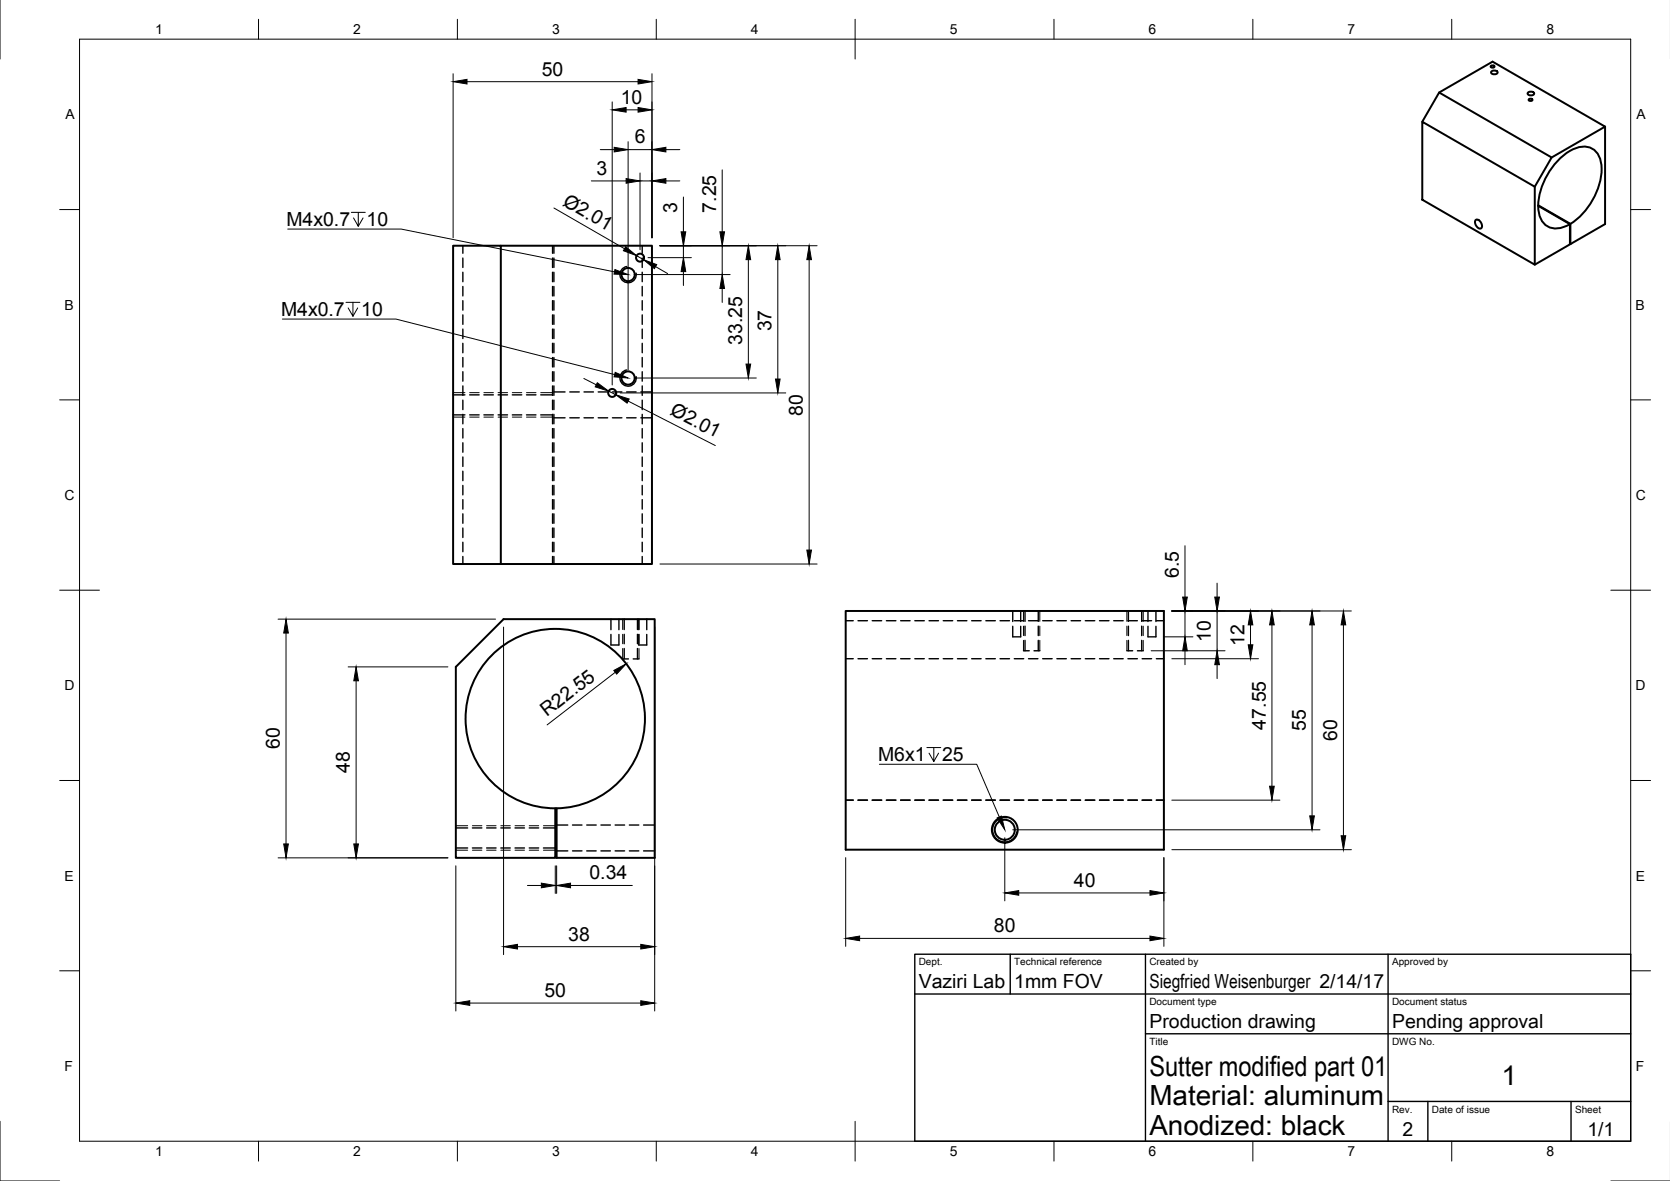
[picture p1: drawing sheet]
<svg xmlns="http://www.w3.org/2000/svg" width="420mm" height="297mm" viewBox="0 0 420 297" stroke-linecap="round" stroke-linejoin="round" font-family="sans-serif">
<!-- layer: Visible -->
<g fill="none" stroke="#000" stroke-width=".5">
<path d="M375.2 16.5h.4l.4 .3-.6 .2-.4-.2zM375.2 18a.86 .86 0 0 1 .9-.3 .86 .86 0 0 1 .6 .7 .86 .86 0 0 1-.9 .3 .86 .86 0 0 1-.6-.7zM357.8 30.6l4.3-7.3 28.3 16.3-4.3 7.4M357.8 30.6l28.3 16.4v19.6l-28.3-16.4zM362.1 23.3l13.4-7.8 28.3 16.3-13.4 7.8M384.4 23.3a.86 .86 0 0 1 .9-.3 .86 .86 0 0 1 .6 .7 .86 .86 0 0 1-.9 .3 .86 .86 0 0 1-.6-.7zM384.7 24.9l.5-.1 .4 .4-.7 .2-.3-.2zM403.8 31.8v24.6l-8.7 5M371.4 55.3a1.45 1.45 0 0 1 1.2 2.1 1.45 1.45 0 0 1-1.2-2.1zM387 51.8l8 4.6v5.1l-8.9 5.1M387 51.6l8.1 4.7v5.1M395.1 56.3a17.2 17.2 0 0 0 7.8-15 4.5 4.5 0 0 0-6.9-3.9 17 17 0 0 0-8.9 15.6 4.5 4.5 0 0 0 6.8 3.9l1.1-.5"/>
<path d="M126 61.8h-12v80.1h12v-80.1h38v80.1h-38M395 61.3l.1 .1M212.8 153.7h80v60h-80zM114.7 167.7l12-12h38v60.1h-24.7v-12.5a22.6 22.6 0 0 0 19.4-33.5 22.6 22.6 0 0 0-38.6-1.3 22.6 22.6 0 0 0 17 34.7l1.9 .1v12.5h-25z"/>
</g>
<!-- layer: Hidden -->
<g fill="none" stroke="#000" stroke-width=".35">
<path d="M116.4 104.2v2.4M116.4 107.8v2.4M116.4 111.4v2.3M116.4 114.9v2.4M116.4 118.5v2.4M139 104.2v2.4M139 107.8v2.4M139 111.4v2.3M139 114.9v2.4M139 118.5v2.4M139.4 104.2v2.4M139.4 107.8v2.4"/>
<path d="M139.4 111.4v2.3M139.4 114.9v2.4M139.4 118.5v2.4M161.6 104.2v2.4M161.6 107.8v2.4M161.6 111.4v2.3M161.6 114.9v2.4M161.6 118.5v2.4M116.4 122.1v2.4M116.4 125.7v2.3M116.4 129.2v2.4M116.4 132.8v2.4"/>
<path d="M116.4 136.4v2.4M116.4 140v1.9M139 122.1v2.4M139 125.7v2.3M139 129.2v2.4M139 132.8v2.4M139 136.4v2.4M139 140v1.9M139.4 122.1v2.4M139.4 125.7v2.3M139.4 129.2v2.4M139.4 132.8v2.4"/>
<path d="M139.4 136.4v2.4M139.4 140v1.9M161.6 122.1v2.4M161.6 125.7v2.3M161.6 129.2v2.4M161.6 132.8v2.4M161.6 136.4v2.4M161.6 140v1.9M153.7 159.6v2.6h2v-2.6M153.7 155.7v2.7M155.7 155.7v2.7M157 155.7v2.6"/>
<path d="M157 159.5v2.4M160.4 155.7v2.6M160.4 159.5v2.4M160.7 159.6v2.6h2v-2.6M160.7 155.7v2.7M162.7 155.7v2.7M212.8 156.1h1.9M215.9 156.1h2.3M219.4 156.1h2.4M223 156.1h2.4M226.6 156.1h2.4M230.2 156.1h2.3"/>
<path d="M233.7 156.1h2.4M237.3 156.1h2.4M240.9 156.1h2.4M244.5 156.1h2.3M248 156.1h2.4M251.6 156.1h2.4M254.8 157.5v2.7h2v-2.7M254.8 153.7v2.6M255.2 156.1h2.4M256.8 153.7v2.6M257.9 153.7v2.6M257.9 157.5v2.4"/>
<path d="M258.8 156.1h2.3M261.2 153.7v2.6M261.2 157.5v2.4M262.3 156.1h2.4M265.9 156.1h2.4M269.5 156.1h2.4M273.1 156.1h2.3M276.6 156.1h2.4M280.2 156.1h2.4M283.8 156.1h2.4M283.9 153.7v2.6M283.9 157.5v2.4"/>
<path d="M287.2 153.7v2.6M287.2 157.5v2.4M287.3 156.1h2.4M288.8 157.5v2.7h2v-2.7M288.8 153.7v2.6M290.8 153.7v2.6M290.9 156.1h1.9M156.7 165.7h1.4M157 163.1v2.6M159.3 165.7h1.5M160.4 163.1v2.6M212.8 165.7h1.9"/>
<path d="M215.9 165.7h2.3M219.4 165.7h2.4M223 165.7h2.4M226.6 165.7h2.4M230.2 165.7h2.3M233.7 165.7h2.4M237.3 165.7h2.4M240.9 165.7h2.4M244.5 165.7h2.3M248 165.7h2.4M251.6 165.7h2.4M255.2 165.7h2.4"/>
<path d="M257.5 163.7h1.5M257.9 161.1v2.6M258.8 165.7h2.3M260.1 163.7h1.5M261.2 161.1v2.6M262.3 165.7h2.4M265.9 165.7h2.4M269.5 165.7h2.4M273.1 165.7h2.3M276.6 165.7h2.4M280.2 165.7h2.4M283.5 163.7h1.5"/>
<path d="M283.8 165.7h2.4M283.9 161.1v2.6M286.2 163.7h1.4M287.2 161.1v2.6M287.3 165.7h2.4M290.9 165.7h1.9M114.7 208.2h3M114.7 213.3h3M118.9 208.2h2.3M118.9 213.3h2.3M122.4 208.2h2.4M122.4 213.3h2.4"/>
<path d="M126 208.2h2.4M126 213.3h2.4M129.6 208.2h2.4M129.6 213.3h2.4M133.1 208.2h2.4M133.1 213.3h2.4M136.7 208.2h3M136.7 213.3h3M140 214h2.8M140 207.5h2.8M144 214h2.4M144 207.5h2.4"/>
<path d="M147.6 214h2.4M147.6 207.5h2.4M151.2 214h2.4M151.2 207.5h2.4M154.8 214h2.3M154.8 207.5h2.3M158.3 214h2.4M158.3 207.5h2.4M161.9 214h2.8M161.9 207.5h2.8M262.3 201.2h2.4M265.9 201.2h2.4"/>
<path d="M269.5 201.2h2.4M273.1 201.2h2.3M276.6 201.2h2.4M280.2 201.2h2.4M283.8 201.2h2.4M287.3 201.2h2.4M290.9 201.2h1.9"/>
</g>
<!-- layer: Hidden Narrow -->
<g fill="none" stroke="#000" stroke-width=".25">
<path d="M156.7 155.7v2.6M156.7 159.5v2.4M160.8 155.7v2.6M160.8 159.5v2.4M257.5 153.7v2.6M257.5 157.5v2.4M261.6 153.7v2.6M261.6 157.5v2.4M283.5 153.7v2.6M283.5 157.5v2.4M287.6 153.7v2.6M287.6 157.5v2.4"/>
<path d="M156.7 163.1v2.6M160.8 163.1v2.6M257.5 161.1v2.6M261.6 161.1v2.6M283.5 161.1v2.6M287.6 161.1v2.6M114.7 207.7h3M114.7 213.8h3M118.9 207.7h2.3M118.9 213.8h2.3M122.4 207.7h2.4M122.4 213.8h2.4"/>
<path d="M126 207.7h2.4M126 213.8h2.4M129.6 207.7h2.4M129.6 213.8h2.4M133.1 207.7h2.4M133.1 213.8h2.4M136.7 207.7h3M136.7 213.8h3"/>
</g>
<!-- layer: TitleBlock -->
<path d="M230.2 240h180.1v47h-180.1zM230.2 250h180.1M254.2 240v10M288.2 240v47M349.2 240v47M288.2 260h122.1M349.2 277h61.1M359.2 277v10M395.3 277v10" fill="none" stroke="#000" stroke-width=".35"/>
<!-- layer: Border -->
<g fill="none" stroke="#000" stroke-width=".25">
<path d="M0 -.1v15M20 9.9h390.3v277.1h-390.3zM65 4.8v5.1M115.1 4.8v5.1M165.1 4.8v5.1M215.1 4.8v10.1M265.2 4.8v5.1M315.2 4.8v5.1M365.2 4.8v5.1M15 52.7h5M410.3 52.7h5M15 100.6h5"/>
<path d="M410.3 100.6h5M15 148.4h10M405.3 148.4h10M15 196.3h5M410.3 196.3h5M15 244.2h5M410.3 244.2h5M0 282v15h15M65 287v5M115.1 287v5M165.1 287v5M215.1 282v10"/>
<path d="M265.2 287v5M315.2 287v5M365.2 287v5M405.3 297h14.9"/>
</g>
<!-- layer: Dimensions -->
<g fill="none" stroke="#000" stroke-width=".25">
<path d="M114 18.5v41.3M164 18.5v41.3M117.5 20.5h43M151 37.6h3.5M154 25.6v71.2M157.5 27.6h3M158 35.6v57.5M158 37.6h6M167.5 37.6h3.5M161 43.5v19.3M167.5 45.5h3.5M171.9 49.6v8.7"/>
<path d="M181.7 42.7v15.6M160 69.1h23.7M163 64.8h10.9M166 61.8h39.6M171.9 61.8v3M171.9 68.3v3.5M181.7 61.8v7.3M181.7 72.6v3.5M188.3 65.3v26.3M195.7 65.3v30M203.6 65.3v73.1M156 98.8h41.7"/>
<path d="M160 95.1h30.3M158 100.9l22 11.2M298.1 137.3v12.9M70 155.7h54.7M72 159.2v53.1M126.7 157.7v82.4M164.7 157.7v96.6M166 141.9h39.6M294.8 153.7h45.2M298.1 153.7v6.5M306.2 146.7v3.5M306.2 153.7v10"/>
<path d="M314.6 157.2v5M320 157.2v40.5M330.1 157.2v48M338 157.2v53M87.6 167.7h25.1M89.6 171.2v41.1M154.8 169.1l-17.1 13.2M289.6 163.7h18.6M292.8 160.2h7.3M294.8 165.7h21.8M298.1 163.7v3.5M306.2 167.2v3.5"/>
<path d="M70 215.8h42.7M114.7 217.8v36.5M139.7 217.8v6.9M140 217.8v6.9M212.8 215.7v22.3M252.8 210.7v15.9M254.8 208.7h77.3M292.8 215.7v22.3M294.8 213.7h45.2M294.8 201.2h27.2M130.2 238.1h31M132.7 222.7h3.5"/>
<path d="M139.7 222.7h.3M143.5 222.7h15.6M216.3 236h73M256.3 224.6h33M118.2 252.3h43"/>
</g>
<g fill="#000" stroke="#000" stroke-width=".25">
<path d="M114 20.5l3.5-.5v1.1zM160.5 20l3.5 .5-3.5 .6zM154.5 37.1l3.5 .5-3.5 .6zM154 27.6l3.5-.6v1.2zM160.5 27l3.5 .6-3.5 .6zM164 37.6l3.5-.5v1.1zM164 45.5l3.5-.6v1.2zM171.4 58.3h1.1l-.6 3.5zM181.1 58.3h1.2l-.6 3.5zM171.9 64.8l.6 3.5h-1.1zM181.7 69.1l.6 3.5h-1.2zM188.3 61.8l.6 3.5h-1.2z"/>
<path d="M195.7 61.8l.6 3.5h-1.2zM203.6 61.8l.6 3.5h-1.2zM187.7 91.6h1.2l-.6 3.5zM195.1 95.3h1.2l-.6 3.5zM203 138.4h1.2l-.6 3.5zM72 155.7l.5 3.5h-1.1zM297.5 150.2h1.2l-.6 3.5zM305.6 150.2h1.2l-.6 3.5zM314.6 153.7l.6 3.5h-1.2zM320 153.7l.6 3.5h-1.2zM330.1 153.7l.6 3.5h-1.2zM338 153.7l.6 3.5h-1.2z"/>
<path d="M89.6 167.7l.6 3.5h-1.2zM154.4 168.6l3.2-1.7-2.5 2.7zM298.1 160.2l.6 3.5h-1.2zM306.2 163.7l.6 3.5h-1.2zM314 162.2h1.2l-.6 3.5zM319.4 197.7h1.2l-.6 3.5zM71.4 212.3h1.1l-.5 3.5zM89 212.3h1.2l-.6 3.5zM329.5 205.2h1.2l-.6 3.5zM337.4 210.2h1.2l-.6 3.5zM126.7 238.1l3.5-.6v1.2zM136.2 222.1l3.5 .6-3.5 .6z"/>
<path d="M140 222.7l3.5-.6v1.2zM161.2 237.5l3.5 .6-3.5 .6zM212.8 236l3.5-.6v1.2zM252.8 224.6l3.5-.6v1.2zM289.3 235.4l3.5 .6-3.5 .6zM289.3 224l3.5 .6-3.5 .6zM114.7 252.3l3.5-.6v1.2zM161.2 251.7l3.5 .6-3.5 .6z"/>
</g>
<!-- layer: Annotations -->
<path d="M72.4 57.6h28.5l53.7 10.8M71 80.2h28.6l55 14" fill="none" stroke="#000" stroke-width=".25"/>
<text font-size="28.2" x="219.8" y="209.9">x25</text>
<text font-size="26.5" x="69.8" y="96.3">x10</text>
<text font-size="22.5" x="71.3" y="70.6">x10</text>
<g font-size="7">
<text x="289.2" y="270.5">Sutter modified part 01</text>
<text x="377.8" y="272.9">1</text>
<text x="289.2" y="278">Material: aluminum</text>
<text x="289.2" y="285.5">Anodized: black</text>
</g>
<g font-size="4.9">
<text x="136.3" y="19">50</text>
<text x="156.2" y="26.1">10</text>
<text x="159.7" y="36.1">6</text>
<text x="150" y="44">3</text>
<text x="141.4" y="51.5" transform="rotate(30 141.4 51.5)">Ø2.01</text>
<text x="170.4" y="53.5" transform="rotate(-90 170.4 53.5)">3</text>
<text x="180.2" y="53.5" transform="rotate(-90 180.2 53.5)">7.25</text>
<text x="72.1" y="56.9">M4x0.7</text>
<text x="92.2" y="56.9">10</text>
<text x="70.7" y="79.5">M4x0.7</text>
<text x="90.9" y="79.5">10</text>
<text x="194.1" y="83.3" transform="rotate(-90 194.1 83.3)">37</text>
<text x="186.7" y="86.7" transform="rotate(-90 186.7 86.7)">33.25</text>
<text x="168.4" y="104.2" transform="rotate(27 168.4 104.2)">Ø2.01</text>
<text x="202" y="104.6" transform="rotate(-90 202 104.6)">80</text>
<text x="296.6" y="145.3" transform="rotate(-90 296.6 145.3)">6.5</text>
<text x="304.7" y="161.5" transform="rotate(-90 304.7 161.5)">10</text>
<text x="313.1" y="162.5" transform="rotate(-90 313.1 162.5)">12</text>
<text x="137.6" y="180.4" transform="rotate(-38 137.6 180.4)">R22.55</text>
<text x="318.5" y="183.5" transform="rotate(-90 318.5 183.5)">47.55</text>
<text x="328.6" y="183.9" transform="rotate(-90 328.6 183.9)">55</text>
<text x="70.4" y="188.4" transform="rotate(-90 70.4 188.4)">60</text>
<text x="220.9" y="191.5">M6x1</text>
<text x="237" y="191.5">25</text>
<text x="336.4" y="186.4" transform="rotate(-90 336.4 186.4)">60</text>
<text x="88" y="194.4" transform="rotate(-90 88 194.4)">48</text>
<text x="148.3" y="221.2">0.34</text>
<text x="270.2" y="223">40</text>
<text x="143" y="236.6">38</text>
<text x="250.1" y="234.5">80</text>
<text x="137" y="250.7">50</text>
<text x="231.2" y="248.5">Vaziri Lab</text>
<text x="255.2" y="248.5">1mm FOV</text>
<text x="289.2" y="248.5">Siegfried Weisenburger 2/14/17</text>
<text x="289.2" y="258.5">Production drawing</text>
<text x="350.2" y="258.5">Pending approval</text>
<text x="352.9" y="285.7">2</text>
<text x="399.4" y="285.6">1/1</text>
</g>
<g font-size="3.5">
<text x="39" y="8.6">1</text>
<text x="88.9" y="8.6">2</text>
<text x="138.9" y="8.6">3</text>
<text x="188.9" y="8.6">4</text>
<text x="239" y="8.6">5</text>
<text x="288.9" y="8.6">6</text>
<text x="339" y="8.6">7</text>
<text x="389.1" y="8.6">8</text>
<text x="16.4" y="30">A</text>
<text x="411.7" y="30">A</text>
<text x="16.2" y="77.9">B</text>
<text x="411.5" y="77.9">B</text>
<text x="16.3" y="125.8">C</text>
<text x="411.5" y="125.8">C</text>
<text x="16.2" y="173.6">D</text>
<text x="411.5" y="173.6">D</text>
<text x="16.3" y="221.5">E</text>
<text x="411.5" y="221.5">E</text>
<text x="16.3" y="269.4">F</text>
<text x="411.5" y="269.4">F</text>
<text x="39" y="290.8">1</text>
<text x="88.9" y="290.8">2</text>
<text x="138.9" y="290.8">3</text>
<text x="188.9" y="290.8">4</text>
<text x="239" y="290.8">5</text>
<text x="288.9" y="290.8">6</text>
<text x="339" y="290.8">7</text>
<text x="389.1" y="290.8">8</text>
</g>
<g font-size="2.5">
<text x="231.2" y="242.8">Dept.</text>
<text x="255.2" y="242.8">Technical reference</text>
<text x="289.2" y="242.8">Created by</text>
<text x="350.2" y="242.8">Approved by</text>
<text x="289.2" y="252.8">Document type</text>
<text x="350.2" y="252.8">Document status</text>
<text x="289.2" y="262.8">Title</text>
<text x="350.2" y="262.8">DWG No.</text>
<text x="350.2" y="279.8">Rev.</text>
<text x="360.2" y="279.8">Date of issue</text>
<text x="396.3" y="279.8">Sheet</text>
</g>
</svg>
